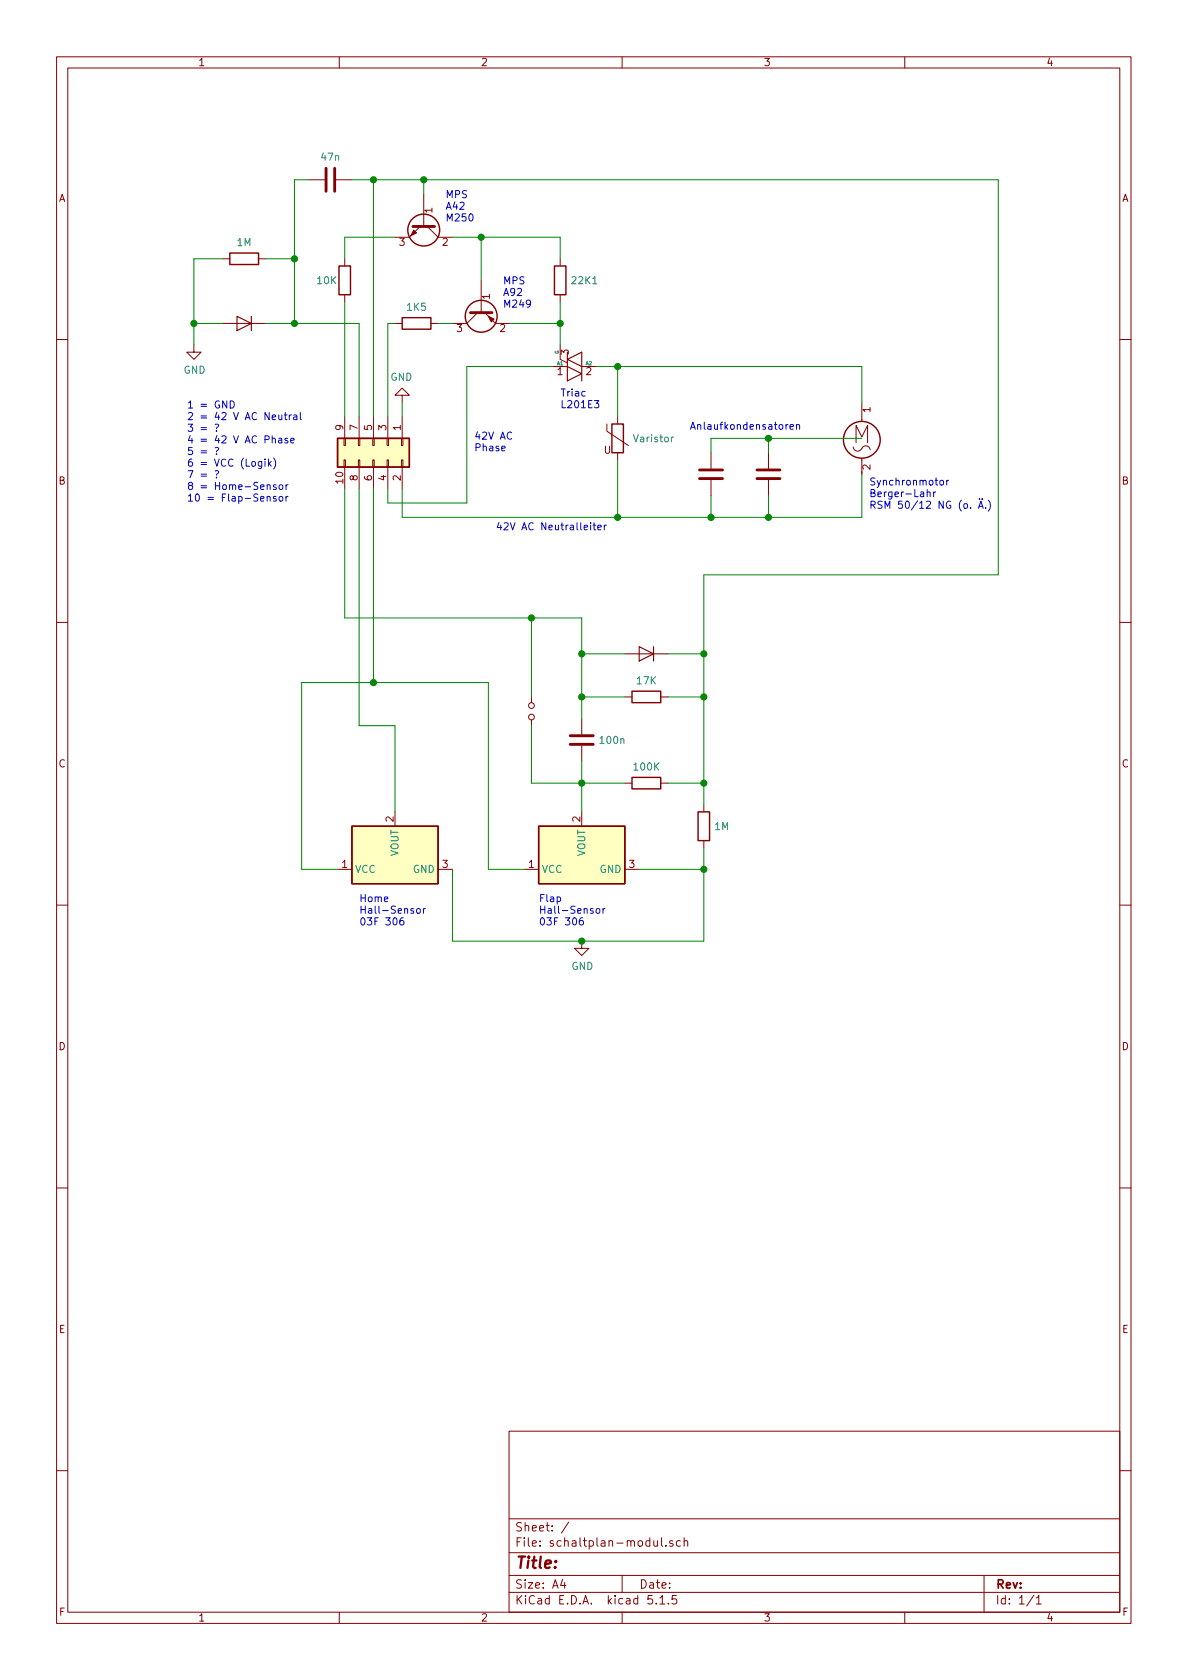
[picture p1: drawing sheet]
EESchema Schematic File Version 4
EELAYER 30 0
EELAYER END
$Descr A4 8268 11693 portrait
encoding utf-8
Sheet 1 1
Title ""
Date ""
Rev ""
Comp ""
Comment1 ""
Comment2 ""
Comment3 ""
Comment4 ""
$EndDescr
Wire Wire Line
	2800 3400 2800 3600
Wire Wire Line
	2800 3600 4300 3600
Wire Wire Line
	6000 2550 4300 2550
Wire Wire Line
	2700 3400 2700 3500
Wire Wire Line
	2700 3500 3250 3500
Wire Wire Line
	3250 3500 3250 2550
$Comp
L Motor:Motor_AC M?
U 1 1
P 6000 3000
F 0 "M?" H 6158 2996 50  0001 L CNN
F 1 "Motor_AC" H 6158 2905 50  0001 L CNN
F 2 "" H 6000 2910 50  0001 C CNN
F 3 "~" H 6000 2910 50  0001 C CNN
	1    6000 3000
	1    0    0    -1  
$EndComp
Wire Wire Line
	6000 2800 6000 2550
Wire Wire Line
	6000 3300 6000 3600
Wire Wire Line
	6000 3050 5350 3050
$Comp
L Device:C C?
U 1 1
P 4950 3300
F 0 "C?" H 5065 3346 50  0001 L CNN
F 1 "C" H 5065 3300 50  0001 L CNN
F 2 "" H 4988 3150 50  0001 C CNN
F 3 "~" H 4950 3300 50  0001 C CNN
	1    4950 3300
	1    0    0    -1  
$EndComp
$Comp
L Device:C C?
U 1 1
P 5350 3300
F 0 "C?" H 5465 3346 50  0001 L CNN
F 1 "C" H 5465 3255 50  0001 L CNN
F 2 "" H 5388 3150 50  0001 C CNN
F 3 "~" H 5350 3300 50  0001 C CNN
	1    5350 3300
	1    0    0    -1  
$EndComp
Wire Wire Line
	4950 3150 4950 3050
Wire Wire Line
	5350 3150 5350 3050
Connection ~ 5350 3050
Wire Wire Line
	5350 3050 4950 3050
Wire Wire Line
	5350 3450 5350 3600
Connection ~ 5350 3600
Wire Wire Line
	5350 3600 6000 3600
Wire Wire Line
	4950 3450 4950 3600
Connection ~ 4950 3600
Wire Wire Line
	4950 3600 5350 3600
Text Notes 4800 3000 0    50   ~ 0
Anlaufkondensatoren
$Comp
L Device:Varistor RV?
U 1 1
P 4300 3050
F 0 "RV?" H 4403 3096 50  0001 L CNN
F 1 "Varistor" H 4403 3050 50  0000 L CNN
F 2 "" V 4230 3050 50  0001 C CNN
F 3 "~" H 4300 3050 50  0001 C CNN
	1    4300 3050
	1    0    0    -1  
$EndComp
Connection ~ 4300 2550
Wire Wire Line
	4300 2550 4300 2900
Wire Wire Line
	4300 3200 4300 3600
Connection ~ 4300 3600
Wire Wire Line
	4300 3600 4950 3600
Text Notes 6050 3550 0    50   ~ 0
Synchronmotor\nBerger-Lahr \nRSM 50/12 NG (o. Ä.)
Text Notes 3450 3700 0    50   ~ 0
42V AC Neutralleiter\n
Text Notes 3300 3150 0    50   ~ 0
42V AC\nPhase
Text Notes 1300 3500 0    50   ~ 0
1 = GND\n2 = 42 V AC Neutral\n3 = ?\n4 = 42 V AC Phase\n5 = ?\n6 = VCC (Logik)\n7 = ?\n8 = Home-Sensor\n10 = Flap-Sensor
$Comp
L Sensor_Magnetic:A1101ELHL U?
U 1 1
P 2750 5950
F 0 "U?" V 2475 5950 50  0001 C CNN
F 1 "A1101ELHL" V 2384 5950 50  0001 C CNN
F 2 "Package_TO_SOT_SMD:SOT-23" H 2750 5600 50  0001 L CIN
F 3 "http://www.allegromicro.com/en/Products/Part_Numbers/1101/1101.pdf" H 2750 6600 50  0001 C CNN
	1    2750 5950
	0    -1   -1   0   
$EndComp
$Comp
L Sensor_Magnetic:A1101ELHL U?
U 1 1
P 4050 5950
F 0 "U?" V 3775 5950 50  0001 C CNN
F 1 "A1101ELHL" V 3684 5950 50  0001 C CNN
F 2 "Package_TO_SOT_SMD:SOT-23" H 4050 5600 50  0001 L CIN
F 3 "http://www.allegromicro.com/en/Products/Part_Numbers/1101/1101.pdf" H 4050 6600 50  0001 C CNN
	1    4050 5950
	0    -1   -1   0   
$EndComp
Wire Wire Line
	3650 6050 3400 6050
Wire Wire Line
	3400 6050 3400 4750
Wire Wire Line
	3400 4750 2600 4750
Wire Wire Line
	2600 4750 2600 3400
Wire Wire Line
	2100 6050 2100 4750
Wire Wire Line
	2100 4750 2600 4750
Connection ~ 2600 4750
Wire Wire Line
	2100 6050 2350 6050
Wire Wire Line
	2750 5650 2750 5050
Wire Wire Line
	2750 5050 2500 5050
Wire Wire Line
	2500 5050 2500 3400
Text Notes 2500 6450 0    50   ~ 0
Home\nHall-Sensor\n03F 306
Text Notes 3750 6450 0    50   ~ 0
Flap\nHall-Sensor\n03F 306
$Comp
L Device:Q_TRIAC_A1A2G D?
U 1 1
P 4000 2550
F 0 "D?" V 4173 2550 50  0001 C CNN
F 1 "Q_TRIAC_A1A2G" V 4264 2550 50  0001 C CNN
F 2 "" V 4075 2575 50  0001 C CNN
F 3 "~" V 4000 2550 50  0001 C CNN
	1    4000 2550
	0    1    1    0   
$EndComp
Wire Wire Line
	3250 2550 3850 2550
Wire Wire Line
	4150 2550 4300 2550
Text Notes 3900 2850 0    50   ~ 0
Triac\nL201E3
Wire Wire Line
	2400 3400 2400 4300
Wire Wire Line
	4050 5650 4050 5450
Wire Wire Line
	4050 5450 4350 5450
Wire Wire Line
	4900 5450 4900 5600
Wire Wire Line
	4900 6050 4450 6050
$Comp
L Device:R R
U 1 1
P 4900 5750
F 0 "R" H 4970 5796 50  0001 L CNN
F 1 "1M" H 4970 5750 50  0000 L CNN
F 2 "" V 4830 5750 50  0001 C CNN
F 3 "~" H 4900 5750 50  0001 C CNN
	1    4900 5750
	1    0    0    -1  
$EndComp
Wire Wire Line
	4900 5900 4900 6050
$Comp
L Device:R R?
U 1 1
P 4500 5450
F 0 "R?" V 4293 5450 50  0001 C CNN
F 1 "100K" V 4385 5450 50  0000 C CNN
F 2 "" V 4430 5450 50  0001 C CNN
F 3 "~" H 4500 5450 50  0001 C CNN
	1    4500 5450
	0    1    1    0   
$EndComp
Wire Wire Line
	4650 5450 4900 5450
Wire Wire Line
	4900 6050 4900 6550
Wire Wire Line
	4900 6550 4050 6550
Wire Wire Line
	3150 6550 3150 6050
Connection ~ 4900 6050
$Comp
L power:GND #PWR?
U 1 1
P 4050 6550
F 0 "#PWR?" H 4050 6300 50  0001 C CNN
F 1 "GND" H 4055 6377 50  0000 C CNN
F 2 "" H 4050 6550 50  0001 C CNN
F 3 "" H 4050 6550 50  0001 C CNN
	1    4050 6550
	1    0    0    -1  
$EndComp
Connection ~ 4050 6550
Wire Wire Line
	4050 6550 3150 6550
Wire Wire Line
	4900 5450 4900 4850
Connection ~ 4900 5450
$Comp
L Device:C C?
U 1 1
P 4050 5150
F 0 "C?" H 4165 5196 50  0001 L CNN
F 1 "100n" H 4165 5150 50  0000 L CNN
F 2 "" H 4088 5000 50  0001 C CNN
F 3 "~" H 4050 5150 50  0001 C CNN
	1    4050 5150
	1    0    0    -1  
$EndComp
Wire Wire Line
	4050 5450 4050 5300
Connection ~ 4050 5450
Wire Wire Line
	4050 5450 3700 5450
Wire Wire Line
	4050 5000 4050 4850
Wire Wire Line
	4050 4850 4350 4850
Connection ~ 4050 4850
Wire Wire Line
	4050 4850 4050 4550
Connection ~ 4900 4850
Wire Wire Line
	4900 4850 4900 4550
Wire Wire Line
	4050 4550 4350 4550
Connection ~ 4050 4550
Wire Wire Line
	4050 4550 4050 4300
Connection ~ 4900 4550
Wire Wire Line
	4900 4550 4900 4000
$Comp
L Device:R R?
U 1 1
P 4500 4850
F 0 "R?" V 4293 4850 50  0001 C CNN
F 1 "17K" V 4385 4850 50  0000 C CNN
F 2 "" V 4430 4850 50  0001 C CNN
F 3 "~" H 4500 4850 50  0001 C CNN
	1    4500 4850
	0    1    1    0   
$EndComp
Wire Wire Line
	4650 4850 4900 4850
$Comp
L Device:D D?
U 1 1
P 4500 4550
F 0 "D?" H 4500 4334 50  0001 C CNN
F 1 "D" H 4500 4425 50  0001 C CNN
F 2 "" H 4500 4550 50  0001 C CNN
F 3 "~" H 4500 4550 50  0001 C CNN
	1    4500 4550
	-1   0    0    1   
$EndComp
Wire Wire Line
	4650 4550 4900 4550
Wire Wire Line
	2800 2900 2800 2800
$Comp
L power:GND #PWR?
U 1 1
P 2800 2800
F 0 "#PWR?" H 2800 2550 50  0001 C CNN
F 1 "GND" H 2805 2627 50  0000 C CNN
F 2 "" H 2800 2800 50  0001 C CNN
F 3 "" H 2800 2800 50  0001 C CNN
	1    2800 2800
	-1   0    0    1   
$EndComp
$Comp
L Device:Q_PNP_BEC Q?
U 1 1
P 3350 2150
F 0 "Q?" V 3585 2150 50  0001 C CNN
F 1 "Q_PNP_BEC" V 3676 2150 50  0001 C CNN
F 2 "" H 3550 2250 50  0001 C CNN
F 3 "~" H 3350 2150 50  0001 C CNN
	1    3350 2150
	0    -1   1    0   
$EndComp
Wire Wire Line
	2700 2900 2700 2250
Wire Wire Line
	2700 2250 2750 2250
$Comp
L Device:R R?
U 1 1
P 2900 2250
F 0 "R?" V 2693 2250 50  0001 C CNN
F 1 "1K5" V 2785 2250 50  0000 C CNN
F 2 "" V 2830 2250 50  0001 C CNN
F 3 "~" H 2900 2250 50  0001 C CNN
	1    2900 2250
	0    1    1    0   
$EndComp
Wire Wire Line
	3050 2250 3150 2250
Text Notes 3500 2150 0    50   ~ 0
MPS\nA92\nM249
$Comp
L Connector_Generic:Conn_02x05_Odd_Even J?
U 1 1
P 2600 3100
F 0 "J?" V 2604 3380 50  0001 L CNN
F 1 "Conn_02x05_Odd_Even" V 2695 3380 50  0001 L CNN
F 2 "" H 2600 3100 50  0001 C CNN
F 3 "~" H 2600 3100 50  0001 C CNN
	1    2600 3100
	0    1    1    0   
$EndComp
Wire Wire Line
	3350 1950 3350 1650
Connection ~ 3350 1650
Wire Wire Line
	3350 1650 3150 1650
Wire Wire Line
	3550 2250 3900 2250
Wire Wire Line
	3900 2250 3900 2400
Wire Wire Line
	3900 2250 3900 2100
Wire Wire Line
	3350 1650 3900 1650
Connection ~ 3900 2250
$Comp
L Device:R R?
U 1 1
P 3900 1950
F 0 "R?" H 3970 1996 50  0001 L CNN
F 1 "22K1" H 3970 1950 50  0000 L CNN
F 2 "" V 3830 1950 50  0001 C CNN
F 3 "~" H 3900 1950 50  0001 C CNN
	1    3900 1950
	1    0    0    -1  
$EndComp
Wire Wire Line
	3900 1800 3900 1650
$Comp
L Device:Q_NPN_BCE Q?
U 1 1
P 2950 1550
F 0 "Q?" V 3185 1550 50  0001 C CNN
F 1 "Q_NPN_BCE" V 3276 1550 50  0001 C CNN
F 2 "" H 3150 1650 50  0001 C CNN
F 3 "~" H 2950 1550 50  0001 C CNN
	1    2950 1550
	0    1    1    0   
$EndComp
Wire Wire Line
	2400 2900 2400 2100
Wire Wire Line
	2400 1650 2750 1650
$Comp
L Device:R R?
U 1 1
P 2400 1950
F 0 "R?" H 2470 1996 50  0001 L CNN
F 1 "10K" H 2200 1950 50  0000 L CNN
F 2 "" V 2330 1950 50  0001 C CNN
F 3 "~" H 2400 1950 50  0001 C CNN
	1    2400 1950
	1    0    0    -1  
$EndComp
Wire Wire Line
	2400 1800 2400 1650
Wire Wire Line
	2600 1250 2950 1250
Wire Wire Line
	2950 1250 2950 1350
Text Notes 3100 1550 0    50   ~ 0
MPS\nA42\nM250
Wire Wire Line
	2400 4300 3700 4300
Connection ~ 3700 4300
Wire Wire Line
	3700 4300 4050 4300
$Comp
L Device:Jumper_NO_Small JP?
U 1 1
P 3700 4950
F 0 "JP?" V 3654 4998 50  0001 L CNN
F 1 "Jumper_NO_Small" V 3700 4998 50  0001 L CNN
F 2 "" H 3700 4950 50  0001 C CNN
F 3 "~" H 3700 4950 50  0001 C CNN
	1    3700 4950
	0    1    1    0   
$EndComp
Wire Wire Line
	3700 4850 3700 4300
Wire Wire Line
	2500 2900 2500 2250
Wire Wire Line
	2500 2250 2050 2250
Wire Wire Line
	2050 2250 2050 1800
Wire Wire Line
	2050 1250 2150 1250
Connection ~ 2600 1250
$Comp
L Device:C C?
U 1 1
P 2300 1250
F 0 "C?" V 2048 1250 50  0001 C CNN
F 1 "47n" V 2140 1250 50  0000 C CNN
F 2 "" H 2338 1100 50  0001 C CNN
F 3 "~" H 2300 1250 50  0001 C CNN
	1    2300 1250
	0    1    1    0   
$EndComp
Wire Wire Line
	2450 1250 2600 1250
Wire Wire Line
	2050 2250 1850 2250
Wire Wire Line
	1350 2250 1350 2400
Connection ~ 2050 2250
Wire Wire Line
	2050 1800 1850 1800
Wire Wire Line
	1350 1800 1350 2250
Connection ~ 2050 1800
Wire Wire Line
	2050 1800 2050 1250
Connection ~ 1350 2250
$Comp
L power:GND #PWR?
U 1 1
P 1350 2400
F 0 "#PWR?" H 1350 2150 50  0001 C CNN
F 1 "GND" H 1355 2227 50  0000 C CNN
F 2 "" H 1350 2400 50  0001 C CNN
F 3 "" H 1350 2400 50  0001 C CNN
	1    1350 2400
	1    0    0    -1  
$EndComp
$Comp
L Device:R R?
U 1 1
P 1700 1800
F 0 "R?" V 1493 1800 50  0001 C CNN
F 1 "1M" V 1585 1800 50  0000 C CNN
F 2 "" V 1630 1800 50  0001 C CNN
F 3 "~" H 1700 1800 50  0001 C CNN
	1    1700 1800
	0    1    1    0   
$EndComp
Wire Wire Line
	1550 1800 1350 1800
$Comp
L Device:D D?
U 1 1
P 1700 2250
F 0 "D?" H 1700 2034 50  0001 C CNN
F 1 "D" H 1700 2125 50  0001 C CNN
F 2 "" H 1700 2250 50  0001 C CNN
F 3 "~" H 1700 2250 50  0001 C CNN
	1    1700 2250
	-1   0    0    1   
$EndComp
Wire Wire Line
	1550 2250 1350 2250
Wire Wire Line
	2600 1250 2600 2900
Wire Wire Line
	4900 4000 6950 4000
Wire Wire Line
	6950 4000 6950 1250
Wire Wire Line
	6950 1250 2950 1250
Connection ~ 2950 1250
Wire Wire Line
	3700 5050 3700 5450
$EndSCHEMATC
